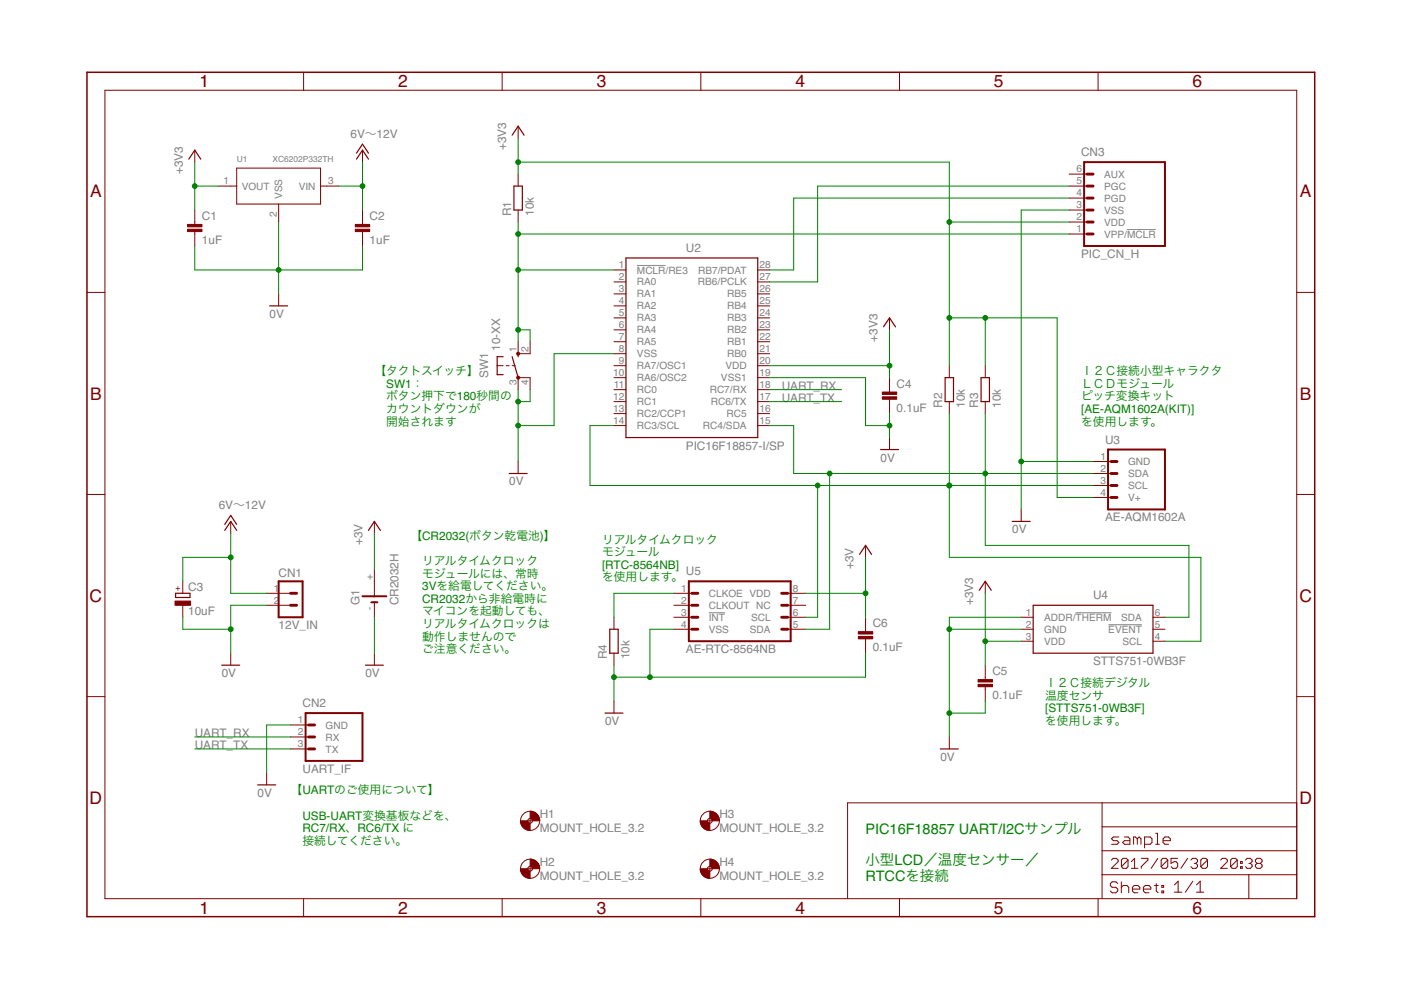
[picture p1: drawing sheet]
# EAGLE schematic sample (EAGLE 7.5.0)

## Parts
C1  1uF  CAP_200MIL  [CAP_200MIL]
C2  1uF  CAP_200MIL  [CAP_200MIL]
C3  10uF  ELECAP_200MIL  [ELECAP_200MIL]
C4  0.1uF  CAP_200MIL  [CAP_200MIL]
C5  0.1uF  CAP_200MIL  [CAP_200MIL]
C6  0.1uF  CAP_200MIL  [CAP_200MIL]
CN1  12V_IN  CONN_2PIN-L  [HEADER_L_2PIN]
CN2  UART_IF  [UART_IF_3PIN]
CN3  PIC_CN_H  [HEADER_6PIN]
G1  CR2032H  [CR2032H]
H1  MOUNT_HOLE_3.2  [3,2]
H2  MOUNT_HOLE_3.2  [3,2]
H3  MOUNT_HOLE_3.2  [3,2]
H4  MOUNT_HOLE_3.2  [3,2]
R1  10k  RESISTOR_300MIL  [RESISTOR_0207_300MIL]
R2  10k  RESISTOR_300MIL  [RESISTOR_0207_300MIL]
R3  10k  RESISTOR_300MIL  [RESISTOR_0207_300MIL]
R4  10k  RESISTOR_300MIL  [RESISTOR_0207_300MIL]
SW1  10-XX  [B3F-10XX]
U1  XC6202P332TH  [TO92-LINE]
U2  PIC16F18857-I/SP  [DIL28-3]
U3  AE-AQM1602A  [AE-AQM1602A]
U4  STTS751-0WB3F  [SOT23-6L]
U5  AE-RTC-8564NB  [DIL8_AE-RTC-8564NB]

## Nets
0V: C1.2 C2.2 C3.- C4.2 C5.2 C6.2 CN1.2 CN2.1(GND) CN3.3(VSS) G1.- R4.1 SW1.3(P) SW1.4(P1) U1.2(VSS) U2.8(VSS) U2.19(VSS1) U3.1(GND) U4.1(ADDR/!THERM!) U4.2(GND) U5.4(VSS)
+3V: C6.1 G1.+ U5.8(VDD)
+3V3: C1.1 C4.1 C5.1 CN3.2(VDD) R1.2 R2.2 R3.2 U1.1(VOUT) U2.20(VDD) U3.4(V+) U4.3(VDD)
+12V: C2.1 C3.+ CN1.1 U1.3(VIN) ; supply symbol labelled 6V〜12V
N$1: R3.1 U2.15(RC4/SDA) U3.2(SDA) U4.6(SDA) U5.5(SDA)
N$2: CN3.4(PGD) U2.28(RB7/PDAT)
N$4: CN3.5(PGC) U2.27(RB6/PCLK)
N$6: R2.1 U2.14(RC3/SCL) U3.3(SCL) U4.4(SCL) U5.6(SCL)
N$8: R4.2 U5.1(CLKOE)
N$9: CN3.1(VPP/!MCLR) R1.1 SW1.1(S) SW1.2(S1) U2.1(!MCLR!/RE3)
UART_RX: CN2.2(RX) U2.18(RC7/RX)
UART_TX: CN2.3(TX) U2.17(RC6/TX)
Unconnected: CN3.6(AUX) G1.+@1(+) U2.2(RA0) U2.3(RA1) U2.4(RA2) U2.5(RA3) U2.6(RA4) U2.7(RA5) U2.9(RA7/OSC1) U2.10(RA6/OSC2) U2.11(RC0) U2.12(RC1) U2.13(RC2/CCP1) U2.16(RC5) U2.21(RB0) U2.22(RB1) U2.23(RB2) U2.24(RB3) U2.25(RB4) U2.26(RB5) U4.5(!EVENT!) U5.2(CLKOUT) U5.3(!INT!) U5.7(NC)

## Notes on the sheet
- 【タクトスイッチ】
  　SW1：
  　ボタン押下で180秒間の
  　カウントダウンが
  　開始されます
- Ｉ２Ｃ接続小型キャラクタ
  ＬＣＤモジュール
  ピッチ変換キット
  [AE-AQM1602A(KIT)]
  を使用します。
- リアルタイムクロック
  モジュール
  [RTC-8564NB]
  を使用します。
- 【CR2032(ボタン乾電池)】
  
  　リアルタイムクロック
  　モジュールには、常時
  　3Vを給電してください。
  　CR2032から非給電時に
  　マイコンを起動しても、
  　リアルタイムクロックは
  　動作しませんので
  　ご注意ください。
- Ｉ２Ｃ接続デジタル
  温度センサ
  [STTS751-0WB3F]
  を使用します。
- 【UARTのご使用について】
  
  　USB-UART変換基板などを、
  　RC7/RX、RC6/TX に
  　接続してください。
- PIC16F18857 UART/I2Cサンプル
  
  小型LCD／温度センサー／
  RTCCを接続
